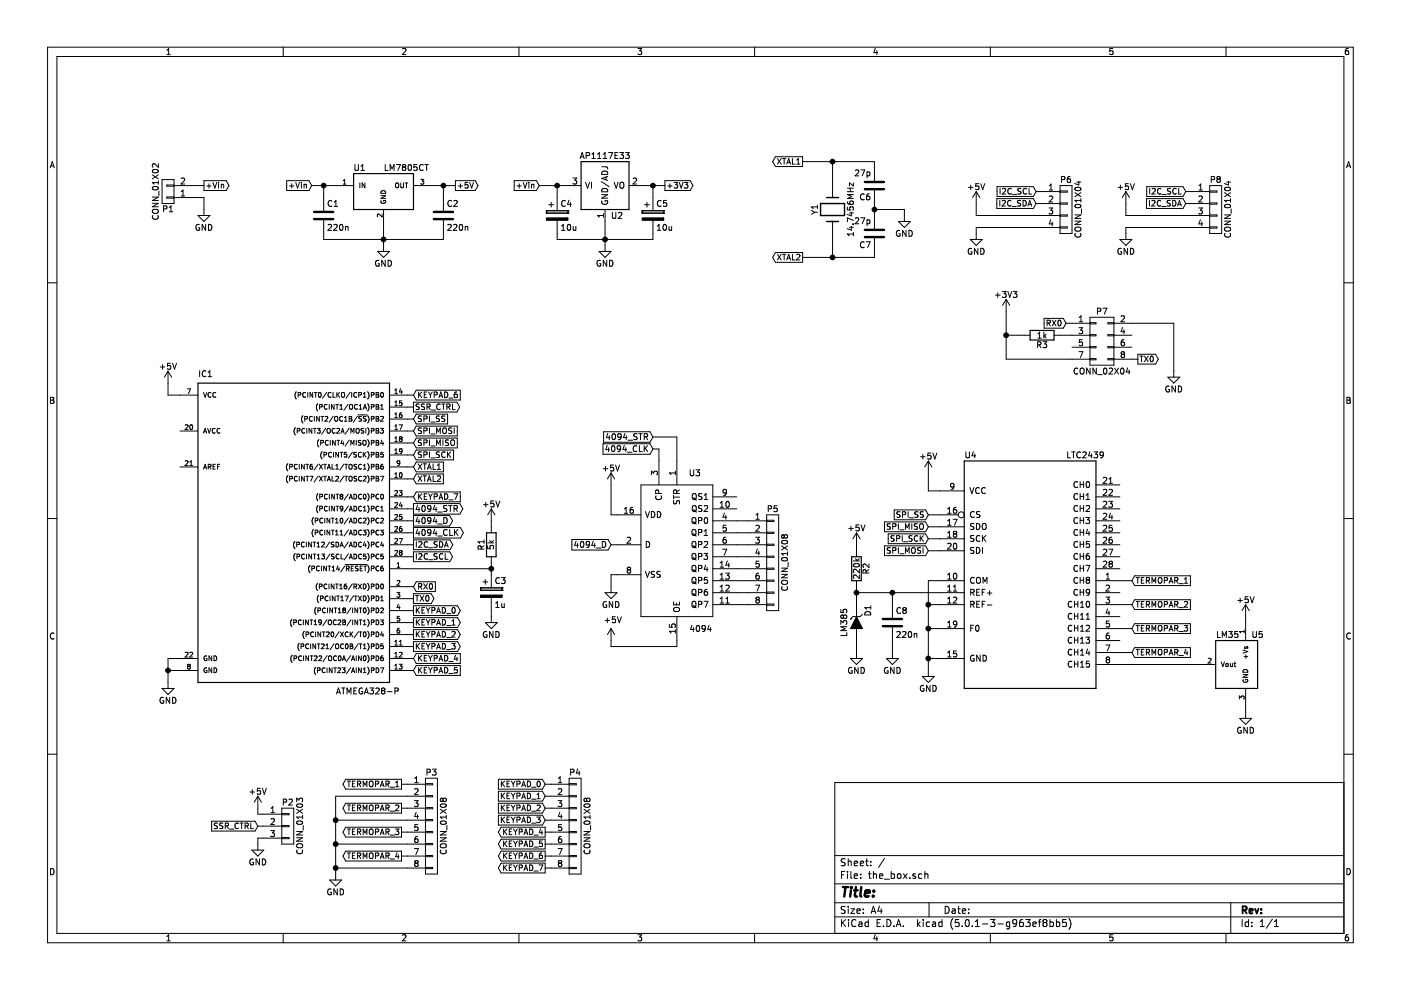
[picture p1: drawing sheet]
EESchema Schematic File Version 4
LIBS:the_box-cache
EELAYER 26 0
EELAYER END
$Descr A4 11693 8268
encoding utf-8
Sheet 1 1
Title ""
Date ""
Rev ""
Comp ""
Comment1 ""
Comment2 ""
Comment3 ""
Comment4 ""
$EndDescr
$Comp
L the_box-rescue:ATMEGA328-P IC1
U 1 1
P 2400 4400
F 0 "IC1" H 1650 5650 50  0000 L BNN
F 1 "ATMEGA328-P" H 2800 3000 50  0000 L BNN
F 2 "Package_DIP:DIP-28_W7.62mm_Socket_LongPads" H 2400 4400 50  0001 C CIN
F 3 "" H 2400 4400 50  0000 C CNN
	1    2400 4400
	1    0    0    -1  
$EndComp
$Comp
L the_box-rescue:Crystal Y1
U 1 1
P 6950 1750
F 0 "Y1" H 6950 1900 50  0000 C CNN
F 1 "14.7456MHz" H 6950 1600 50  0000 C CNN
F 2 "Crystal:Crystal_HC49-U_Vertical" H 6950 1750 50  0001 C CNN
F 3 "" H 6950 1750 50  0000 C CNN
	1    6950 1750
	0    -1   -1   0   
$EndComp
$Comp
L the_box-rescue:C C7
U 1 1
P 7300 1950
F 0 "C7" H 7325 2050 50  0000 L CNN
F 1 "27p" H 7325 1850 50  0000 L CNN
F 2 "Capacitor_SMD:C_0805_2012Metric_Pad1.15x1.40mm_HandSolder" H 7338 1800 50  0001 C CNN
F 3 "" H 7300 1950 50  0000 C CNN
	1    7300 1950
	-1   0    0    1   
$EndComp
$Comp
L the_box-rescue:C C6
U 1 1
P 7300 1550
F 0 "C6" H 7325 1650 50  0000 L CNN
F 1 "27p" H 7325 1450 50  0000 L CNN
F 2 "Capacitor_SMD:C_0805_2012Metric_Pad1.15x1.40mm_HandSolder" H 7338 1400 50  0001 C CNN
F 3 "" H 7300 1550 50  0000 C CNN
	1    7300 1550
	-1   0    0    1   
$EndComp
$Comp
L the_box-rescue:GND #PWR01
U 1 1
P 7550 1800
F 0 "#PWR01" H 7550 1550 50  0001 C CNN
F 1 "GND" H 7550 1650 50  0000 C CNN
F 2 "" H 7550 1800 50  0000 C CNN
F 3 "" H 7550 1800 50  0000 C CNN
	1    7550 1800
	1    0    0    -1  
$EndComp
$Comp
L the_box-rescue:GND #PWR02
U 1 1
P 1400 5700
F 0 "#PWR02" H 1400 5450 50  0001 C CNN
F 1 "GND" H 1400 5550 50  0000 C CNN
F 2 "" H 1400 5700 50  0000 C CNN
F 3 "" H 1400 5700 50  0000 C CNN
	1    1400 5700
	1    0    0    -1  
$EndComp
$Comp
L the_box-rescue:R R1
U 1 1
P 4100 4550
F 0 "R1" V 4180 4550 50  0000 C CNN
F 1 "5k" V 4100 4550 50  0000 C CNN
F 2 "Resistor_SMD:R_1206_3216Metric_Pad1.42x1.75mm_HandSolder" V 4030 4550 50  0001 C CNN
F 3 "" H 4100 4550 50  0000 C CNN
	1    4100 4550
	-1   0    0    1   
$EndComp
$Comp
L the_box-rescue:+5V #PWR03
U 1 1
P 4100 4350
F 0 "#PWR03" H 4100 4200 50  0001 C CNN
F 1 "+5V" H 4100 4490 50  0000 C CNN
F 2 "" H 4100 4350 50  0000 C CNN
F 3 "" H 4100 4350 50  0000 C CNN
	1    4100 4350
	1    0    0    -1  
$EndComp
$Comp
L the_box-rescue:CP C3
U 1 1
P 4100 4950
F 0 "C3" H 4125 5050 50  0000 L CNN
F 1 "1u" H 4125 4850 50  0000 L CNN
F 2 "Capacitor_SMD:C_0805_2012Metric_Pad1.15x1.40mm_HandSolder" H 4138 4800 50  0001 C CNN
F 3 "" H 4100 4950 50  0000 C CNN
	1    4100 4950
	1    0    0    -1  
$EndComp
$Comp
L the_box-rescue:GND #PWR05
U 1 1
P 4100 5150
F 0 "#PWR05" H 4100 4900 50  0001 C CNN
F 1 "GND" H 4100 5000 50  0000 C CNN
F 2 "" H 4100 5150 50  0000 C CNN
F 3 "" H 4100 5150 50  0000 C CNN
	1    4100 5150
	1    0    0    -1  
$EndComp
Text GLabel 6700 1350 0    47   Output ~ 0
XTAL1
Text GLabel 6700 2150 0    47   Output ~ 0
XTAL2
Text GLabel 3450 3900 2    47   Input ~ 0
XTAL1
Text GLabel 3450 4000 2    47   Input ~ 0
XTAL2
Text GLabel 3450 3500 2    47   Input ~ 0
SPI_SS
Text GLabel 3450 3600 2    47   Input ~ 0
SPI_MOSI
Text GLabel 3450 3700 2    47   Input ~ 0
SPI_MISO
Text GLabel 3450 3800 2    47   Input ~ 0
SPI_SCK
$Comp
L the_box-rescue:GND #PWR06
U 1 1
P 7750 5600
F 0 "#PWR06" H 7750 5350 50  0001 C CNN
F 1 "GND" H 7750 5450 50  0000 C CNN
F 2 "" H 7750 5600 50  0000 C CNN
F 3 "" H 7750 5600 50  0000 C CNN
	1    7750 5600
	1    0    0    -1  
$EndComp
$Comp
L the_box-rescue:+5V #PWR07
U 1 1
P 7750 3950
F 0 "#PWR07" H 7750 3800 50  0001 C CNN
F 1 "+5V" H 7750 4090 50  0000 C CNN
F 2 "" H 7750 3950 50  0000 C CNN
F 3 "" H 7750 3950 50  0000 C CNN
	1    7750 3950
	1    0    0    -1  
$EndComp
Text GLabel 7750 4300 0    47   Input ~ 0
SPI_SS
Text GLabel 7750 4400 0    47   Input ~ 0
SPI_MISO
Text GLabel 7750 4600 0    47   Input ~ 0
SPI_MOSI
Text GLabel 7750 4500 0    47   Input ~ 0
SPI_SCK
$Comp
L the_box-rescue:LTC2439 U4
U 1 1
P 8600 4800
F 0 "U4" H 8050 5800 50  0000 L CNN
F 1 "LTC2439" H 8900 5800 50  0000 L CNN
F 2 "Package_SO:SSOP-28_3.9x9.9mm_P0.635mm" H 8600 4800 50  0001 C CNN
F 3 "" H 8600 4800 50  0000 C CNN
	1    8600 4800
	1    0    0    -1  
$EndComp
Text GLabel 9450 4850 2    47   Input ~ 0
TERMOPAR_1
Text GLabel 9450 5050 2    47   Input ~ 0
TERMOPAR_2
Text GLabel 9450 5250 2    47   Input ~ 0
TERMOPAR_3
Text GLabel 9450 5450 2    47   Input ~ 0
TERMOPAR_4
$Comp
L the_box-rescue:+5V #PWR08
U 1 1
P 7150 4550
F 0 "#PWR08" H 7150 4400 50  0001 C CNN
F 1 "+5V" H 7150 4690 50  0000 C CNN
F 2 "" H 7150 4550 50  0000 C CNN
F 3 "" H 7150 4550 50  0000 C CNN
	1    7150 4550
	1    0    0    -1  
$EndComp
$Comp
L the_box-rescue:GND #PWR09
U 1 1
P 7150 5450
F 0 "#PWR09" H 7150 5200 50  0001 C CNN
F 1 "GND" H 7150 5300 50  0000 C CNN
F 2 "" H 7150 5450 50  0000 C CNN
F 3 "" H 7150 5450 50  0000 C CNN
	1    7150 5450
	1    0    0    -1  
$EndComp
$Comp
L the_box-rescue:R R2
U 1 1
P 7150 4750
F 0 "R2" V 7230 4750 50  0000 C CNN
F 1 "220k" V 7150 4750 50  0000 C CNN
F 2 "Resistor_SMD:R_1206_3216Metric_Pad1.42x1.75mm_HandSolder" V 7080 4750 50  0001 C CNN
F 3 "" H 7150 4750 50  0000 C CNN
	1    7150 4750
	1    0    0    -1  
$EndComp
$Comp
L the_box-rescue:LM35 U5
U 1 1
P 10350 5550
F 0 "U5" H 10200 5800 50  0000 C CNN
F 1 "LM35" H 10350 5800 50  0000 L CNN
F 2 "Package_TO_SOT_THT:TO-92_Inline_Wide" H 10450 5300 50  0001 C CIN
F 3 "" H 10300 5550 50  0000 C CNN
	1    10350 5550
	-1   0    0    -1  
$EndComp
$Comp
L the_box-rescue:C C8
U 1 1
P 7450 5200
F 0 "C8" H 7475 5300 50  0000 L CNN
F 1 "220n" H 7475 5100 50  0000 L CNN
F 2 "Capacitor_SMD:C_0805_2012Metric_Pad1.15x1.40mm_HandSolder" H 7488 5050 50  0001 C CNN
F 3 "" H 7450 5200 50  0000 C CNN
	1    7450 5200
	1    0    0    -1  
$EndComp
$Comp
L the_box-rescue:GND #PWR010
U 1 1
P 7450 5450
F 0 "#PWR010" H 7450 5200 50  0001 C CNN
F 1 "GND" H 7450 5300 50  0000 C CNN
F 2 "" H 7450 5450 50  0000 C CNN
F 3 "" H 7450 5450 50  0000 C CNN
	1    7450 5450
	1    0    0    -1  
$EndComp
$Comp
L the_box-rescue:LM385 D1
U 1 1
P 7150 5200
F 0 "D1" H 7050 5300 50  0000 C CNN
F 1 "LM385" H 7150 5100 50  0000 C CNN
F 2 "Package_TO_SOT_THT:TO-92_Inline_Wide" H 7250 5300 50  0001 C CNN
F 3 "" H 7150 5200 50  0000 C CNN
	1    7150 5200
	0    1    1    0   
$EndComp
$Comp
L the_box-rescue:GND #PWR011
U 1 1
P 10400 5950
F 0 "#PWR011" H 10400 5700 50  0001 C CNN
F 1 "GND" H 10400 5800 50  0000 C CNN
F 2 "" H 10400 5950 50  0000 C CNN
F 3 "" H 10400 5950 50  0000 C CNN
	1    10400 5950
	1    0    0    -1  
$EndComp
$Comp
L the_box-rescue:+5V #PWR012
U 1 1
P 10400 5150
F 0 "#PWR012" H 10400 5000 50  0001 C CNN
F 1 "+5V" H 10400 5290 50  0000 C CNN
F 2 "" H 10400 5150 50  0000 C CNN
F 3 "" H 10400 5150 50  0000 C CNN
	1    10400 5150
	1    0    0    -1  
$EndComp
Text GLabel 3450 3400 2    47   Output ~ 0
SSR_CTRL
Text GLabel 3450 5100 2    47   Output ~ 0
KEYPAD_0
Text GLabel 3450 5200 2    47   Output ~ 0
KEYPAD_1
Text GLabel 3450 5300 2    47   Output ~ 0
KEYPAD_2
Text GLabel 3450 5400 2    47   Output ~ 0
KEYPAD_3
Text GLabel 3450 5500 2    47   Input ~ 0
KEYPAD_4
Text GLabel 3450 5600 2    47   Input ~ 0
KEYPAD_5
Text GLabel 3450 3300 2    47   Input ~ 0
KEYPAD_6
Text GLabel 3450 4150 2    47   Input ~ 0
KEYPAD_7
$Comp
L the_box-rescue:LM7805CT U1
U 1 1
P 3200 1600
F 0 "U1" H 3000 1800 50  0000 C CNN
F 1 "LM7805CT" H 3200 1800 50  0000 L CNN
F 2 "Package_TO_SOT_THT:TO-220-3_Vertical" H 3200 1700 50  0001 C CIN
F 3 "" H 3200 1600 50  0000 C CNN
	1    3200 1600
	1    0    0    -1  
$EndComp
Text GLabel 2600 1550 0    47   Input ~ 0
+Vin
Text GLabel 3800 1550 2    47   Output ~ 0
+5V
$Comp
L the_box-rescue:GND #PWR013
U 1 1
P 3200 2050
F 0 "#PWR013" H 3200 1800 50  0001 C CNN
F 1 "GND" H 3200 1900 50  0000 C CNN
F 2 "" H 3200 2050 50  0000 C CNN
F 3 "" H 3200 2050 50  0000 C CNN
	1    3200 2050
	1    0    0    -1  
$EndComp
$Comp
L the_box-rescue:CONN_01X02 P1
U 1 1
P 1400 1600
F 0 "P1" H 1400 1750 50  0000 C CNN
F 1 "CONN_01X02" V 1500 1600 50  0000 C CNN
F 2 "TerminalBlock:TerminalBlock_bornier-2_P5.08mm" H 1400 1600 50  0001 C CNN
F 3 "" H 1400 1600 50  0000 C CNN
	1    1400 1600
	-1   0    0    1   
$EndComp
$Comp
L the_box-rescue:GND #PWR014
U 1 1
P 1700 1750
F 0 "#PWR014" H 1700 1500 50  0001 C CNN
F 1 "GND" H 1700 1600 50  0000 C CNN
F 2 "" H 1700 1750 50  0000 C CNN
F 3 "" H 1700 1750 50  0000 C CNN
	1    1700 1750
	1    0    0    -1  
$EndComp
Text GLabel 1700 1550 2    47   Output ~ 0
+Vin
$Comp
L the_box-rescue:CONN_01X04 P6
U 1 1
P 8900 1750
F 0 "P6" H 8900 2000 50  0000 C CNN
F 1 "CONN_01X04" V 9000 1750 50  0000 C CNN
F 2 "Connector_Molex:Molex_KK-254_AE-6410-04A_1x04_P2.54mm_Vertical" H 8900 1750 50  0001 C CNN
F 3 "" H 8900 1750 50  0000 C CNN
	1    8900 1750
	1    0    0    -1  
$EndComp
$Comp
L the_box-rescue:GND #PWR015
U 1 1
P 8150 1950
F 0 "#PWR015" H 8150 1700 50  0001 C CNN
F 1 "GND" H 8150 1800 50  0000 C CNN
F 2 "" H 8150 1950 50  0000 C CNN
F 3 "" H 8150 1950 50  0000 C CNN
	1    8150 1950
	1    0    0    -1  
$EndComp
$Comp
L the_box-rescue:+5V #PWR016
U 1 1
P 8150 1700
F 0 "#PWR016" H 8150 1550 50  0001 C CNN
F 1 "+5V" H 8150 1840 50  0000 C CNN
F 2 "" H 8150 1700 50  0000 C CNN
F 3 "" H 8150 1700 50  0000 C CNN
	1    8150 1700
	-1   0    0    -1  
$EndComp
$Comp
L the_box-rescue:CONN_01X08 P4
U 1 1
P 4800 6900
F 0 "P4" H 4800 7350 50  0000 C CNN
F 1 "CONN_01X08" V 4900 6900 50  0000 C CNN
F 2 "Connector_Molex:Molex_KK-254_AE-6410-08A_1x08_P2.54mm_Vertical" H 4800 6900 50  0001 C CNN
F 3 "" H 4800 6900 50  0000 C CNN
	1    4800 6900
	1    0    0    -1  
$EndComp
Text GLabel 8650 1600 0    47   Input ~ 0
I2C_SCL
Text GLabel 8650 1700 0    47   Input ~ 0
I2C_SDA
Text GLabel 3450 4550 2    47   Output ~ 0
I2C_SDA
Text GLabel 3450 4650 2    47   Output ~ 0
I2C_SCL
Text GLabel 4550 7250 0    47   Output ~ 0
KEYPAD_7
Text GLabel 4550 7150 0    47   Output ~ 0
KEYPAD_6
Text GLabel 4550 7050 0    47   Output ~ 0
KEYPAD_5
Text GLabel 4550 6950 0    47   Output ~ 0
KEYPAD_4
Text GLabel 4550 6550 0    47   Input ~ 0
KEYPAD_0
Text GLabel 4550 6650 0    47   Input ~ 0
KEYPAD_1
Text GLabel 4550 6750 0    47   Input ~ 0
KEYPAD_2
Text GLabel 4550 6850 0    47   Input ~ 0
KEYPAD_3
$Comp
L the_box-rescue:CONN_01X08 P3
U 1 1
P 3600 6900
F 0 "P3" H 3600 7350 50  0000 C CNN
F 1 "CONN_01X08" V 3700 6900 50  0000 C CNN
F 2 "Connector_Molex:Molex_KK-254_AE-6410-08A_1x08_P2.54mm_Vertical" H 3600 6900 50  0001 C CNN
F 3 "" H 3600 6900 50  0000 C CNN
	1    3600 6900
	1    0    0    -1  
$EndComp
Text GLabel 3350 6550 0    47   Output ~ 0
TERMOPAR_1
Text GLabel 3350 6750 0    47   Output ~ 0
TERMOPAR_2
Text GLabel 3350 6950 0    47   Output ~ 0
TERMOPAR_3
Text GLabel 3350 7150 0    47   Output ~ 0
TERMOPAR_4
$Comp
L the_box-rescue:GND #PWR017
U 1 1
P 2800 7300
F 0 "#PWR017" H 2800 7050 50  0001 C CNN
F 1 "GND" H 2800 7150 50  0000 C CNN
F 2 "" H 2800 7300 50  0000 C CNN
F 3 "" H 2800 7300 50  0000 C CNN
	1    2800 7300
	1    0    0    -1  
$EndComp
$Comp
L the_box-rescue:CONN_01X03 P2
U 1 1
P 2400 6900
F 0 "P2" H 2400 7100 50  0000 C CNN
F 1 "CONN_01X03" V 2500 6900 50  0000 C CNN
F 2 "Connector_Molex:Molex_KK-254_AE-6410-03A_1x03_P2.54mm_Vertical" H 2400 6900 50  0001 C CNN
F 3 "" H 2400 6900 50  0000 C CNN
	1    2400 6900
	1    0    0    -1  
$EndComp
Text GLabel 2150 6900 0    47   Input ~ 0
SSR_CTRL
$Comp
L the_box-rescue:GND #PWR018
U 1 1
P 2150 7050
F 0 "#PWR018" H 2150 6800 50  0001 C CNN
F 1 "GND" H 2150 6900 50  0000 C CNN
F 2 "" H 2150 7050 50  0000 C CNN
F 3 "" H 2150 7050 50  0000 C CNN
	1    2150 7050
	1    0    0    -1  
$EndComp
$Comp
L the_box-rescue:+5V #PWR019
U 1 1
P 2150 6750
F 0 "#PWR019" H 2150 6600 50  0001 C CNN
F 1 "+5V" H 2150 6890 50  0000 C CNN
F 2 "" H 2150 6750 50  0000 C CNN
F 3 "" H 2150 6750 50  0000 C CNN
	1    2150 6750
	1    0    0    -1  
$EndComp
$Comp
L the_box-rescue:C C1
U 1 1
P 2700 1800
F 0 "C1" H 2725 1900 50  0000 L CNN
F 1 "220n" H 2725 1700 50  0000 L CNN
F 2 "Capacitor_SMD:C_0805_2012Metric_Pad1.15x1.40mm_HandSolder" H 2738 1650 50  0001 C CNN
F 3 "" H 2700 1800 50  0000 C CNN
	1    2700 1800
	1    0    0    -1  
$EndComp
$Comp
L the_box-rescue:C C2
U 1 1
P 3700 1800
F 0 "C2" H 3725 1900 50  0000 L CNN
F 1 "220n" H 3725 1700 50  0000 L CNN
F 2 "Capacitor_SMD:C_0805_2012Metric_Pad1.15x1.40mm_HandSolder" H 3738 1650 50  0001 C CNN
F 3 "" H 3700 1800 50  0000 C CNN
	1    3700 1800
	1    0    0    -1  
$EndComp
$Comp
L the_box-rescue:+5V #PWR020
U 1 1
P 1400 3200
F 0 "#PWR020" H 1400 3050 50  0001 C CNN
F 1 "+5V" H 1400 3340 50  0000 C CNN
F 2 "" H 1400 3200 50  0000 C CNN
F 3 "" H 1400 3200 50  0000 C CNN
	1    1400 3200
	1    0    0    -1  
$EndComp
$Comp
L the_box-rescue:CONN_01X04 P8
U 1 1
P 10150 1750
F 0 "P8" H 10150 2000 50  0000 C CNN
F 1 "CONN_01X04" V 10250 1750 50  0000 C CNN
F 2 "Connector_Molex:Molex_KK-254_AE-6410-04A_1x04_P2.54mm_Vertical" H 10150 1750 50  0001 C CNN
F 3 "" H 10150 1750 50  0000 C CNN
	1    10150 1750
	1    0    0    -1  
$EndComp
$Comp
L the_box-rescue:+5V #PWR021
U 1 1
P 9400 1700
F 0 "#PWR021" H 9400 1550 50  0001 C CNN
F 1 "+5V" H 9400 1840 50  0000 C CNN
F 2 "" H 9400 1700 50  0000 C CNN
F 3 "" H 9400 1700 50  0000 C CNN
	1    9400 1700
	1    0    0    -1  
$EndComp
$Comp
L the_box-rescue:GND #PWR022
U 1 1
P 9400 1950
F 0 "#PWR022" H 9400 1700 50  0001 C CNN
F 1 "GND" H 9400 1800 50  0000 C CNN
F 2 "" H 9400 1950 50  0000 C CNN
F 3 "" H 9400 1950 50  0000 C CNN
	1    9400 1950
	1    0    0    -1  
$EndComp
Text GLabel 9900 1600 0    47   Input ~ 0
I2C_SCL
Text GLabel 9900 1700 0    47   Input ~ 0
I2C_SDA
Wire Wire Line
	7300 1350 7300 1400
Wire Wire Line
	7300 2150 7300 2100
Wire Wire Line
	7300 1800 7300 1750
Wire Wire Line
	6950 1600 6950 1350
Connection ~ 6950 1350
Wire Wire Line
	6950 1900 6950 2150
Connection ~ 6950 2150
Wire Wire Line
	1400 5700 1400 5600
Wire Wire Line
	1400 5500 1500 5500
Wire Wire Line
	1500 5600 1400 5600
Connection ~ 1400 5600
Wire Wire Line
	7550 1800 7550 1750
Wire Wire Line
	7550 1750 7300 1750
Connection ~ 7300 1750
Wire Wire Line
	6700 1350 6950 1350
Wire Wire Line
	6700 2150 6950 2150
Wire Wire Line
	1500 3300 1400 3300
Wire Wire Line
	1400 3300 1400 3200
Wire Wire Line
	4100 4350 4100 4400
Wire Wire Line
	4100 4700 4100 4750
Wire Wire Line
	4100 5150 4100 5100
Connection ~ 4100 4750
Wire Wire Line
	3450 3900 3400 3900
Wire Wire Line
	3400 4000 3450 4000
Wire Wire Line
	3450 4550 3400 4550
Wire Wire Line
	3400 4650 3450 4650
Wire Wire Line
	3450 3500 3400 3500
Wire Wire Line
	3400 3600 3450 3600
Wire Wire Line
	3450 3700 3400 3700
Wire Wire Line
	3400 3800 3450 3800
Wire Wire Line
	7750 4100 7750 3950
Wire Wire Line
	7750 4850 7750 5050
Wire Wire Line
	7850 4100 7750 4100
Wire Wire Line
	7850 5500 7750 5500
Wire Wire Line
	7750 4600 7850 4600
Wire Wire Line
	7850 4500 7750 4500
Wire Wire Line
	7750 4400 7850 4400
Wire Wire Line
	7850 4300 7750 4300
Wire Wire Line
	7850 5250 7750 5250
Connection ~ 7750 5500
Wire Wire Line
	7850 5050 7750 5050
Connection ~ 7750 5250
Wire Wire Line
	7850 4850 7750 4850
Connection ~ 7750 5050
Wire Wire Line
	7150 5450 7150 5400
Wire Wire Line
	7150 4900 7150 4950
Wire Wire Line
	7150 4600 7150 4550
Wire Wire Line
	7850 4950 7450 4950
Connection ~ 7150 4950
Wire Wire Line
	7450 5050 7450 4950
Connection ~ 7450 4950
Wire Wire Line
	7450 5450 7450 5350
Wire Wire Line
	10400 5200 10400 5150
Wire Wire Line
	10400 5900 10400 5950
Wire Wire Line
	3200 1850 3200 2000
Wire Wire Line
	3700 2000 3700 1950
Wire Wire Line
	2700 2000 3200 2000
Connection ~ 3200 2000
Wire Wire Line
	2700 1950 2700 2000
Wire Wire Line
	2700 1650 2700 1550
Wire Wire Line
	2600 1550 2700 1550
Connection ~ 2700 1550
Wire Wire Line
	3600 1550 3700 1550
Wire Wire Line
	3700 1650 3700 1550
Connection ~ 3700 1550
Wire Wire Line
	1700 1750 1700 1650
Wire Wire Line
	1700 1650 1600 1650
Wire Wire Line
	1700 1550 1600 1550
Wire Wire Line
	8150 1700 8150 1800
Wire Wire Line
	8150 1800 8700 1800
Wire Wire Line
	8700 1900 8150 1900
Wire Wire Line
	8150 1900 8150 1950
Wire Wire Line
	8700 1700 8650 1700
Wire Wire Line
	8650 1600 8700 1600
Wire Wire Line
	4600 6950 4550 6950
Wire Wire Line
	4550 7050 4600 7050
Wire Wire Line
	4550 7150 4600 7150
Wire Wire Line
	4550 7250 4600 7250
Wire Wire Line
	4600 6850 4550 6850
Wire Wire Line
	4550 6750 4600 6750
Wire Wire Line
	4600 6650 4550 6650
Wire Wire Line
	4550 6550 4600 6550
Wire Wire Line
	3400 6650 2800 6650
Wire Wire Line
	2800 6650 2800 6850
Wire Wire Line
	3400 6550 3350 6550
Wire Wire Line
	3350 6750 3400 6750
Wire Wire Line
	3400 6850 2800 6850
Connection ~ 2800 6850
Wire Wire Line
	3350 6950 3400 6950
Wire Wire Line
	3400 7050 2800 7050
Connection ~ 2800 7050
Wire Wire Line
	3400 7150 3350 7150
Wire Wire Line
	3400 7250 2800 7250
Connection ~ 2800 7250
Wire Wire Line
	2200 7000 2150 7000
Wire Wire Line
	2150 7000 2150 7050
Wire Wire Line
	2200 6900 2150 6900
Wire Wire Line
	2200 6800 2150 6800
Wire Wire Line
	2150 6800 2150 6750
Wire Wire Line
	9400 1700 9400 1800
Wire Wire Line
	9400 1800 9950 1800
Wire Wire Line
	9950 1900 9400 1900
Wire Wire Line
	9400 1900 9400 1950
Wire Wire Line
	9950 1700 9900 1700
Wire Wire Line
	9900 1600 9950 1600
Wire Wire Line
	10050 5550 9350 5550
Wire Wire Line
	9450 4850 9350 4850
Wire Wire Line
	9450 5050 9350 5050
Wire Wire Line
	9450 5250 9350 5250
Wire Wire Line
	9450 5450 9350 5450
Wire Wire Line
	4100 4750 3400 4750
Text GLabel 3450 4900 2    47   Input ~ 0
RX0
Text GLabel 3450 5000 2    47   Output ~ 0
TX0
Wire Wire Line
	3450 4900 3400 4900
Wire Wire Line
	3450 5000 3400 5000
Text GLabel 8900 2700 0    47   Input ~ 0
RX0
Text GLabel 9500 3000 2    47   Output ~ 0
TX0
$Comp
L the_box-rescue:CONN_02X04 P7
U 1 1
P 9200 2850
F 0 "P7" H 9200 3100 50  0000 C CNN
F 1 "CONN_02X04" H 9200 2600 50  0000 C CNN
F 2 "Connector_PinHeader_2.54mm:PinHeader_2x04_P2.54mm_Vertical" H 9200 1650 50  0001 C CNN
F 3 "" H 9200 1650 50  0000 C CNN
	1    9200 2850
	1    0    0    -1  
$EndComp
$Comp
L the_box-rescue:GND #PWR023
U 1 1
P 9800 3100
F 0 "#PWR023" H 9800 2850 50  0001 C CNN
F 1 "GND" H 9800 2950 50  0000 C CNN
F 2 "" H 9800 3100 50  0000 C CNN
F 3 "" H 9800 3100 50  0000 C CNN
	1    9800 3100
	1    0    0    -1  
$EndComp
Wire Wire Line
	9800 2700 9450 2700
$Comp
L the_box-rescue:+3V3 #PWR024
U 1 1
P 8400 2600
F 0 "#PWR024" H 8400 2450 50  0001 C CNN
F 1 "+3V3" H 8400 2740 50  0000 C CNN
F 2 "" H 8400 2600 50  0000 C CNN
F 3 "" H 8400 2600 50  0000 C CNN
	1    8400 2600
	1    0    0    -1  
$EndComp
Wire Wire Line
	9800 3100 9800 2700
Wire Wire Line
	8400 3000 8950 3000
Wire Wire Line
	8400 3000 8400 2800
Wire Wire Line
	8950 2700 8900 2700
Wire Wire Line
	9500 3000 9450 3000
$Comp
L the_box-rescue:R R3
U 1 1
P 8700 2800
F 0 "R3" V 8780 2800 50  0000 C CNN
F 1 "1k" V 8700 2800 50  0000 C CNN
F 2 "Resistor_SMD:R_0805_2012Metric_Pad1.15x1.40mm_HandSolder" V 8630 2800 50  0001 C CNN
F 3 "" H 8700 2800 50  0000 C CNN
	1    8700 2800
	0    1    1    0   
$EndComp
Wire Wire Line
	8850 2800 8950 2800
Wire Wire Line
	8550 2800 8400 2800
Connection ~ 8400 2800
Text GLabel 4500 1550 0    47   Input ~ 0
+Vin
Text GLabel 5550 1550 2    47   Output ~ 0
+3V3
$Comp
L the_box-rescue:GND #PWR025
U 1 1
P 5050 2050
F 0 "#PWR025" H 5050 1800 50  0001 C CNN
F 1 "GND" H 5050 1900 50  0000 C CNN
F 2 "" H 5050 2050 50  0000 C CNN
F 3 "" H 5050 2050 50  0000 C CNN
	1    5050 2050
	1    0    0    -1  
$EndComp
Wire Wire Line
	4500 1550 4650 1550
Wire Wire Line
	4650 1650 4650 1550
Connection ~ 4650 1550
Wire Wire Line
	4650 1950 4650 2000
Wire Wire Line
	4650 2000 5050 2000
Wire Wire Line
	5450 2000 5450 1950
Wire Wire Line
	5050 1850 5050 2000
Connection ~ 5050 2000
Wire Wire Line
	5450 1650 5450 1550
Wire Wire Line
	5350 1550 5450 1550
Connection ~ 5450 1550
$Comp
L the_box-rescue:AP1117E33 U2
U 1 1
P 5050 1550
F 0 "U2" H 5150 1300 50  0000 C CNN
F 1 "AP1117E33" H 5050 1800 50  0000 C CNN
F 2 "Package_TO_SOT_SMD:SOT-223-3_TabPin2" H 5050 1550 50  0001 C CNN
F 3 "" H 5050 1550 50  0000 C CNN
	1    5050 1550
	1    0    0    -1  
$EndComp
$Comp
L the_box-rescue:CP C4
U 1 1
P 4650 1800
F 0 "C4" H 4675 1900 50  0000 L CNN
F 1 "10u" H 4675 1700 50  0000 L CNN
F 2 "Capacitor_SMD:CP_Elec_6.3x5.3" H 4688 1650 50  0001 C CNN
F 3 "" H 4650 1800 50  0000 C CNN
	1    4650 1800
	1    0    0    -1  
$EndComp
$Comp
L the_box-rescue:CP C5
U 1 1
P 5450 1800
F 0 "C5" H 5475 1900 50  0000 L CNN
F 1 "10u" H 5475 1700 50  0000 L CNN
F 2 "Capacitor_SMD:CP_Elec_6.3x5.3" H 5488 1650 50  0001 C CNN
F 3 "" H 5450 1800 50  0000 C CNN
	1    5450 1800
	1    0    0    -1  
$EndComp
$Comp
L the_box-rescue:4094 U3
U 1 1
P 5650 4550
F 0 "U3" H 5800 5150 50  0000 C CNN
F 1 "4094" H 5850 3850 50  0000 C CNN
F 2 "Package_SO:SOIC-16_3.9x9.9mm_P1.27mm" H 5650 4550 60  0001 C CNN
F 3 "" H 5650 4550 60  0000 C CNN
	1    5650 4550
	1    0    0    -1  
$EndComp
$Comp
L the_box-rescue:GND #PWR026
U 1 1
P 5100 4900
F 0 "#PWR026" H 5100 4650 50  0001 C CNN
F 1 "GND" H 5100 4750 50  0000 C CNN
F 2 "" H 5100 4900 50  0000 C CNN
F 3 "" H 5100 4900 50  0000 C CNN
	1    5100 4900
	1    0    0    -1  
$EndComp
$Comp
L the_box-rescue:+5V #PWR027
U 1 1
P 5100 4050
F 0 "#PWR027" H 5100 3900 50  0001 C CNN
F 1 "+5V" H 5100 4190 50  0000 C CNN
F 2 "" H 5100 4050 50  0000 C CNN
F 3 "" H 5100 4050 50  0000 C CNN
	1    5100 4050
	1    0    0    -1  
$EndComp
Wire Wire Line
	5100 4050 5100 4300
Wire Wire Line
	5100 4300 5150 4300
Wire Wire Line
	5150 4800 5100 4800
$Comp
L the_box-rescue:CONN_01X08 P5
U 1 1
P 6450 4700
F 0 "P5" H 6450 5150 50  0000 C CNN
F 1 "CONN_01X08" V 6550 4700 50  0000 C CNN
F 2 "Connector_PinHeader_2.54mm:PinHeader_1x08_P2.54mm_Vertical" H 6450 4700 50  0001 C CNN
F 3 "" H 6450 4700 50  0000 C CNN
	1    6450 4700
	1    0    0    -1  
$EndComp
Wire Wire Line
	6250 4350 6150 4350
Wire Wire Line
	6150 4450 6250 4450
Wire Wire Line
	6250 4550 6150 4550
Wire Wire Line
	6150 4650 6250 4650
Wire Wire Line
	6250 4750 6150 4750
Wire Wire Line
	6150 4850 6250 4850
Wire Wire Line
	6250 4950 6150 4950
Wire Wire Line
	6150 5050 6250 5050
Wire Wire Line
	6950 1350 7300 1350
Wire Wire Line
	6950 2150 7300 2150
Wire Wire Line
	1400 5600 1400 5500
Wire Wire Line
	7300 1750 7300 1700
Wire Wire Line
	4100 4750 4100 4800
Wire Wire Line
	7750 5500 7750 5600
Wire Wire Line
	7750 5250 7750 5500
Wire Wire Line
	7750 5050 7750 5250
Wire Wire Line
	7150 4950 7150 5000
Wire Wire Line
	7450 4950 7150 4950
Wire Wire Line
	3200 2000 3200 2050
Wire Wire Line
	3200 2000 3700 2000
Wire Wire Line
	2700 1550 2800 1550
Wire Wire Line
	3700 1550 3800 1550
Wire Wire Line
	2800 6850 2800 7050
Wire Wire Line
	2800 7050 2800 7250
Wire Wire Line
	2800 7250 2800 7300
Wire Wire Line
	8400 2800 8400 2600
Wire Wire Line
	4650 1550 4750 1550
Wire Wire Line
	5050 2000 5450 2000
Wire Wire Line
	5050 2000 5050 2050
Wire Wire Line
	5450 1550 5550 1550
Wire Wire Line
	3450 3300 3400 3300
Wire Wire Line
	3450 5400 3400 5400
Wire Wire Line
	3400 5500 3450 5500
Wire Wire Line
	3450 5600 3400 5600
Wire Wire Line
	3450 5100 3400 5100
Wire Wire Line
	3400 5200 3450 5200
Wire Wire Line
	3450 5300 3400 5300
Text GLabel 5100 4550 0    50   Input ~ 0
4094_D
Text GLabel 5450 3750 0    50   Input ~ 0
4094_CLK
Text GLabel 5450 3650 0    50   Input ~ 0
4094_STR
Wire Wire Line
	5450 3650 5650 3650
Wire Wire Line
	5650 3650 5650 3850
Wire Wire Line
	5500 3850 5500 3750
Wire Wire Line
	5500 3750 5450 3750
Wire Wire Line
	5100 4550 5150 4550
Text GLabel 3450 4350 2    50   Output ~ 0
4094_D
Text GLabel 3450 4450 2    50   Output ~ 0
4094_CLK
Text GLabel 3450 4250 2    50   Output ~ 0
4094_STR
$Comp
L power:+5V #PWR0101
U 1 1
P 5100 5350
F 0 "#PWR0101" H 5100 5200 50  0001 C CNN
F 1 "+5V" H 5115 5523 50  0000 C CNN
F 2 "" H 5100 5350 50  0001 C CNN
F 3 "" H 5100 5350 50  0001 C CNN
	1    5100 5350
	1    0    0    -1  
$EndComp
Wire Wire Line
	5100 4900 5100 4800
Wire Wire Line
	5100 5350 5100 5400
Wire Wire Line
	5100 5400 5650 5400
Wire Wire Line
	5650 5400 5650 5350
Wire Wire Line
	3450 3400 3400 3400
Wire Wire Line
	3450 4150 3400 4150
Wire Wire Line
	3400 4250 3450 4250
Wire Wire Line
	3450 4350 3400 4350
Wire Wire Line
	3400 4450 3450 4450
$EndSCHEMATC
